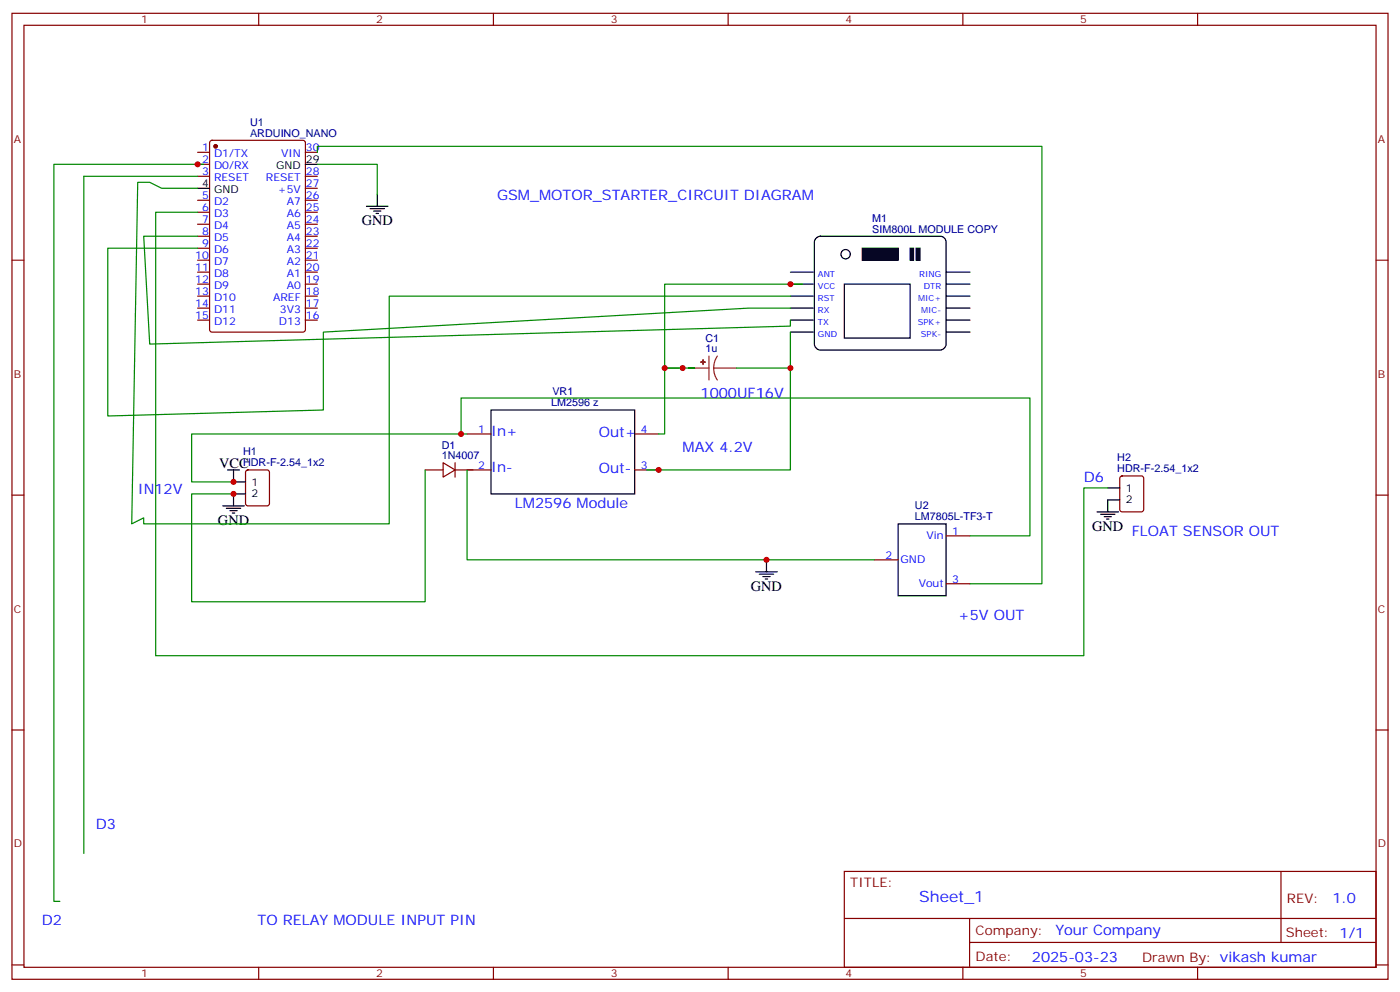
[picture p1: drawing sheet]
<svg xmlns="http://www.w3.org/2000/svg" width="412mm" height="292mm" viewBox="0 0 412 292" stroke-linecap="round" stroke-linejoin="round" font-family="sans-serif">
<g fill="none" stroke="#870000" stroke-width=".35">
<path d="M3.5 3.9h405.4v284.4h-405.4zM7.1 7.4h398.2v277.3h-398.2zM76.2 3.9v3.5M145.3 3.9v3.5M214.5 3.9v3.5M283.6 3.9v3.5M352.8 3.9v3.5M58.2 44.8h3.5M58.2 48.4h3.5M58.2 51.9h3.5M58.2 58.9h3.5M62 41.5l.4-.2h26.9l.6 .4 .1 55.3-.5 .7-27.1 .1-.6-.5-.1-55.3z"/>
<path d="M90 44.8h3.5M90 51.9h3.5M90 58.9h3.5M90 55.4h3.5M3.5 76.6h3.6M58.2 76.6h3.5M58.2 62.5h3.5M58.2 66h3.5M58.2 69.5h3.5M58.2 73.1h3.5M90 76.6h3.5M90 62.5h3.5"/>
<path d="M90 66h3.5M90 69.5h3.5M90 73.1h3.5M405.3 76.6h3.6M58.2 80.1h3.5M58.2 83.6h3.5M58.2 87.2h3.5M58.2 90.7h3.5M58.2 94.2h3.5M90 80.1h3.5M90 83.6h3.5M90 87.2h3.5"/>
<path d="M90 90.7h3.5M90 94.2h3.5M72.6 138.5l.4-.2h5.7l.6 .5 .1 9.4-.5 .7h-5.9l-.6-.5-.1-9.4zM125.2 138.3h5.3M130.5 136.2l3.6 2.1-3.6 2.1zM134.1 138.3h10.5M134.1 136.2v4.2M137.6 127.7h7M187 127.7h7M187 138.3h7M3.5 145.7h3.6M278.7 157.7h7.1"/>
<path d="M330.1 140.3l.5-.2h5.6l.6 .4 .1 9.5-.5 .6-5.8 .1-.7-.5-.1-9.4zM405.3 145.7h3.6M257.5 164.8h7.1M278.7 171.8h7.1M3.5 214.9h3.6M405.3 214.9h3.6M248.7 256.5h156.6v28.2h-156.6zM377.3 256.5v20.9M248.7 270.4h156.5M285.6 277.4h119.6M285.6 270.4v14.1M3.5 284h3.6"/>
<path d="M76.2 284.7v3.6M145.3 284.7v3.6M214.5 284.7v3.6M283.6 284.7v3.6M352.8 284.7v3.6M405.3 284h3.6"/>
</g>
<circle cx="63.5" cy="43.1" r=".53" fill="#870000" stroke="#870000" stroke-width=".35"/>
<g fill="none" stroke="#000" stroke-width=".35">
<path d="M58.2 55.4h3.5M90 48.4h3.5M111.1 57.2v3.5M107.9 60.7h6.4M109 61.4h4.2M110.1 62.1h2.1M110.8 62.8h.7M240.5 70l1.2-.5h35.2a1.76 1.76 0 0 1 1.8 1.8v30a1.89 1.89 0 0 1-1.8 1.7h-35.2a1.89 1.89 0 0 1-1.8-1.7v-30zM232.8 80.1h6.7M232.8 87.2h6.7M232.8 83.6h6.7M232.8 90.7h6.7"/>
<path d="M232.8 94.2h6.7M232.8 97.8h6.7M248.7 83.6h19.4v15.9h-19.4zM278.7 80.1h7.1M278.7 87.2h7.1M278.7 83.6h7.1M278.7 90.7h7.1M278.7 94.2h7.1M278.7 97.8h7.1M67 138.3h3.6M68.8 138.3v3.6h3.5M144.6 120.7h42.4v24.7h-42.4z"/>
<path d="M65.6 148.9h6.4M66.7 149.6h4.2M67.7 150.3h2.1M68.4 151h.7M72.3 145.4h-3.5v3.5M264.6 154.2h14.1v21.2h-14.1zM323.1 150.7h6.4M324.2 151.4h4.2M325.3 152.1h2.1M326 152.8h.7M326.3 143.6h3.5M329.8 147.1h-3.5v3.6"/>
<path d="M222.6 168.3h6.4M223.7 169h4.2M224.7 169.7h2.1M225.4 170.4h.7M225.8 164.8v3.5"/>
<circle cx="249.1" cy="74.8" r="1.38"/>
</g>
<path d="M254 73.1h10.6v3.5h-10.6zM268.1 73.1h1v3.5h-1zM269.9 73.1h1.1v3.5h-1.1z" fill="#000" stroke="#000" stroke-width=".35"/>
<path d="M202.8 108.3h6M208.8 104.8v7.1M210.3 108.3l.2 1.9 .8 1.7M210.3 108.3h6.7M211.3 104.8l-.8 1.7-.2 1.8" fill="none" stroke="#8c2424" stroke-width=".35"/>
<g fill="#8c2424" stroke="#8c2424" stroke-width=".35">
<path d="M207.1 105.9v1.4z"/>
<path d="M206.4 106.6h1.4z"/>
</g>
<g fill="none" stroke="#008700" stroke-width=".35">
<path d="M58.2 55.4h-10.6l-3.5-1.7h-3.5l-1.8 100.5 3.5-1.8v1.8h72.4v-67h118.1M58.2 51.9h-33.5v199.3M60 48.4h-44.1v216.9h1.7M93.5 44.8v-1.7h213.4v128.7h-21.1M93.5 48.4h17.6v8.8M58.2 69.5h-15.9l1.8 31.8 188.7-5.3v-1.8M58.2 73.1h-26.5v49.3l63.5-1.7v-22.9l125.3-7.1h12.3M58.2 62.5h-12.3v130.5h273.4v-49.4h7M232.8 97.8v40.5h-42.3M236.4 83.6h-40.6v44.1h-1.8M201.1 108.3h-5.3h8.8h-1.8M217 108.3h15.8"/>
<path d="M125.2 138.3v38.8h-68.8v-31.7h12.4M135.8 127.7v-10.5h167.6v40.5h-17.6M137.6 127.7h-81.2v14.2h12.4M137.6 138.3v26.5h119.9"/>
</g>
<g fill="#c00">
<circle cx="232.8" cy="83.6" r=".88"/>
<circle cx="194" cy="138.3" r=".88"/>
<circle cx="68.8" cy="141.9" r=".88"/>
<circle cx="68.8" cy="145.4" r=".88"/>
<circle cx="135.8" cy="127.7" r=".88"/>
<circle cx="195.8" cy="108.3" r=".88"/>
<circle cx="201.1" cy="108.3" r=".88"/>
<circle cx="232.8" cy="108.3" r=".88"/>
<circle cx="225.8" cy="164.8" r=".88"/>
<circle cx="58.2" cy="48.4" r=".88"/>
</g>
<text font-size="4.6" fill="#00f" x="270.8" y="265.5">Sheet_1</text>
<g font-size="4.2" fill="#00f">
<text x="146.4" y="58.9">GSM_MOTOR_STARTER_CIRCUIT DIAGRAM</text>
<text x="206.4" y="117.2">1000UF16V</text>
<text x="144.6" y="128.5">In+</text>
<text x="176.4" y="128.5">Out+</text>
<text x="201.1" y="133">MAX 4.2V</text>
<text x="144.6" y="139">In-</text>
<text x="176.4" y="139.1">Out-</text>
<text x="319.3" y="141.9">D6</text>
<text x="40.6" y="145.4">IN12V</text>
<text x="151.7" y="149.6">LM2596 Module</text>
<text x="333.4" y="157.7">FLOAT SENSOR OUT</text>
<text x="282.2" y="182.4">+5V OUT</text>
<text x="28.2" y="244.2">D3</text>
<text x="392.5" y="265.8">1.0</text>
<text x="12.3" y="272.4">D2</text>
<text x="75.8" y="272.4">TO RELAY MODULE INPUT PIN</text>
<text x="310.9" y="275.3">Your Company</text>
<text x="304" y="283.1">2025-03-23</text>
</g>
<g font-size="4.2">
<text x="106.5" y="66.4">GND</text>
<text x="64.6" y="137.6">VCC</text>
<text x="64.2" y="154.6">GND</text>
<text x="321.7" y="156.3">GND</text>
<text x="221.2" y="174">GND</text>
</g>
<g font-size="3.9" fill="#800">
<text x="250.5" y="261.1">TITLE:</text>
<text x="379.1" y="265.8">REV:</text>
<text x="287.4" y="275.3">Company:</text>
<text x="378.7" y="275.9">Sheet: 1/1</text>
<text x="287.4" y="283">Date:</text>
<text x="336.4" y="283.1">Drawn By: vikash kumar</text>
</g>
<g font-size="3.2" fill="#800">
<text x="41.6" y="6.9">1</text>
<text x="110.8" y="6.9">2</text>
<text x="179.9" y="6.9">3</text>
<text x="249.1" y="6.9">4</text>
<text x="318.2" y="6.9">5</text>
<text x="4.1" y="42">A</text>
<text x="405.9" y="42">A</text>
<text x="4.1" y="111.2">B</text>
<text x="405.9" y="111.2">B</text>
<text x="4.1" y="180.3">C</text>
<text x="405.9" y="180.3">C</text>
<text x="4.1" y="249.4">D</text>
<text x="405.9" y="249.4">D</text>
<text x="41.6" y="287.7">1</text>
<text x="110.8" y="287.7">2</text>
<text x="179.9" y="287.7">3</text>
<text x="249.1" y="287.7">4</text>
<text x="318.2" y="287.7">5</text>
</g>
<g font-size="3.2" fill="#000080">
<text x="73.7" y="40.3">ARDUINO_NANO</text>
<text x="73.7" y="37">U1</text>
<text x="256.9" y="65.2">M1</text>
<text x="256.9" y="68.5">SIM800L MODULE COPY</text>
<text x="207.8" y="100.5">C1</text>
<text x="207.8" y="103.8">1u</text>
<text x="162.3" y="119.6">LM2596 z</text>
<text x="162.7" y="116.4">VR1</text>
<text x="71.6" y="137.3">HDR-F-2.54_1x2</text>
<text x="71.6" y="134">H1</text>
<text x="130.1" y="135.1">1N4007</text>
<text x="130.1" y="132.1">D1</text>
<text x="329.1" y="135.8">H2</text>
<text x="329.1" y="139">HDR-F-2.54_1x2</text>
<text x="269.5" y="149.7">U2</text>
<text x="269.5" y="152.9">LM7805L-TF3-T</text>
</g>
<g font-size="3.2" fill="#00f">
<text x="59.5" y="44.5">1</text>
<text x="63" y="46.2">D1/TX</text>
<text x="82.8" y="46.2">VIN</text>
<text x="90.1" y="44.5">30</text>
<text x="59.5" y="48">2</text>
<text x="59.5" y="51.5">3</text>
<text x="63" y="49.8">D0/RX</text>
<text x="63" y="53.3">RESET</text>
<text x="78.3" y="53.3">RESET</text>
<text x="90.1" y="51.5">28</text>
<text x="59.5" y="58.6">5</text>
<text x="81.9" y="56.8">+5V</text>
<text x="90.1" y="58.6">26</text>
<text x="90.1" y="55.1">27</text>
<text x="59.5" y="62.1">6</text>
<text x="59.5" y="65.7">7</text>
<text x="63" y="60.4">D2</text>
<text x="63" y="63.9">D3</text>
<text x="84.5" y="63.9">A6</text>
<text x="84.5" y="60.4">A7</text>
<text x="90.1" y="65.7">24</text>
<text x="90.1" y="62.1">25</text>
<text x="59.5" y="69.2">8</text>
<text x="63" y="67.4">D4</text>
<text x="63" y="70.9">D5</text>
<text x="84.5" y="70.9">A4</text>
<text x="84.5" y="67.4">A5</text>
<text x="90.1" y="69.2">23</text>
<text x="57.5" y="76.2">10</text>
<text x="59.5" y="72.7">9</text>
<text x="63" y="74.5">D6</text>
<text x="63" y="78">D7</text>
<text x="84.5" y="78">A2</text>
<text x="84.5" y="74.5">A3</text>
<text x="90.1" y="76.2">21</text>
<text x="90.1" y="72.7">22</text>
<text x="57.5" y="79.8">11</text>
<text x="57.5" y="83.3">12</text>
<text x="63" y="81.5">D8</text>
<text x="84.5" y="81.5">A1</text>
<text x="90.1" y="83.3">19</text>
<text x="90.1" y="79.8">20</text>
<text x="57.5" y="86.8">13</text>
<text x="63" y="85.1">D9</text>
<text x="63" y="88.6">D10</text>
<text x="80.4" y="88.6">AREF</text>
<text x="84.5" y="85.1">A0</text>
<text x="90.1" y="86.8">18</text>
<text x="57.5" y="90.3">14</text>
<text x="57.5" y="93.9">15</text>
<text x="63" y="92.1">D11</text>
<text x="63" y="95.6">D12</text>
<text x="82.2" y="95.6">D13</text>
<text x="82.5" y="92.1">3V3</text>
<text x="90.1" y="93.9">16</text>
<text x="90.1" y="90.3">17</text>
<text x="140.9" y="127.4">1</text>
<text x="188.7" y="127.4">4</text>
<text x="140.9" y="138">2</text>
<text x="188.7" y="138">3</text>
<text x="272.9" y="158.8">Vin</text>
<text x="280.5" y="157.4">1</text>
<text x="260.8" y="164.4">2</text>
<text x="265.3" y="165.8">GND</text>
<text x="270.6" y="172.9">Vout</text>
<text x="280.5" y="171.5">3</text>
</g>
<g font-size="3.2">
<text x="81.4" y="49.8">GND</text>
<text x="90.1" y="48">29</text>
<text x="59.5" y="55.1">4</text>
<text x="63" y="56.8">GND</text>
<text x="74.1" y="142.9">1</text>
<text x="74.1" y="146.4">2</text>
<text x="331.6" y="144.7">1</text>
<text x="331.6" y="148.2">2</text>
</g>
<g font-size="2.5" fill="#00f">
<text x="240.9" y="81.4">ANT</text>
<text x="270.8" y="81.4">RING</text>
<text x="240.9" y="85">VCC</text>
<text x="240.9" y="88.5">RST</text>
<text x="270.4" y="88.5">MIC+</text>
<text x="272.1" y="85">DTR</text>
<text x="240.9" y="92">RX</text>
<text x="240.9" y="95.5">TX</text>
<text x="270.4" y="95.5">SPK+</text>
<text x="271.3" y="92">MIC-</text>
<text x="240.9" y="99.1">GND</text>
<text x="271.3" y="99.1">SPK-</text>
</g>
</svg>
